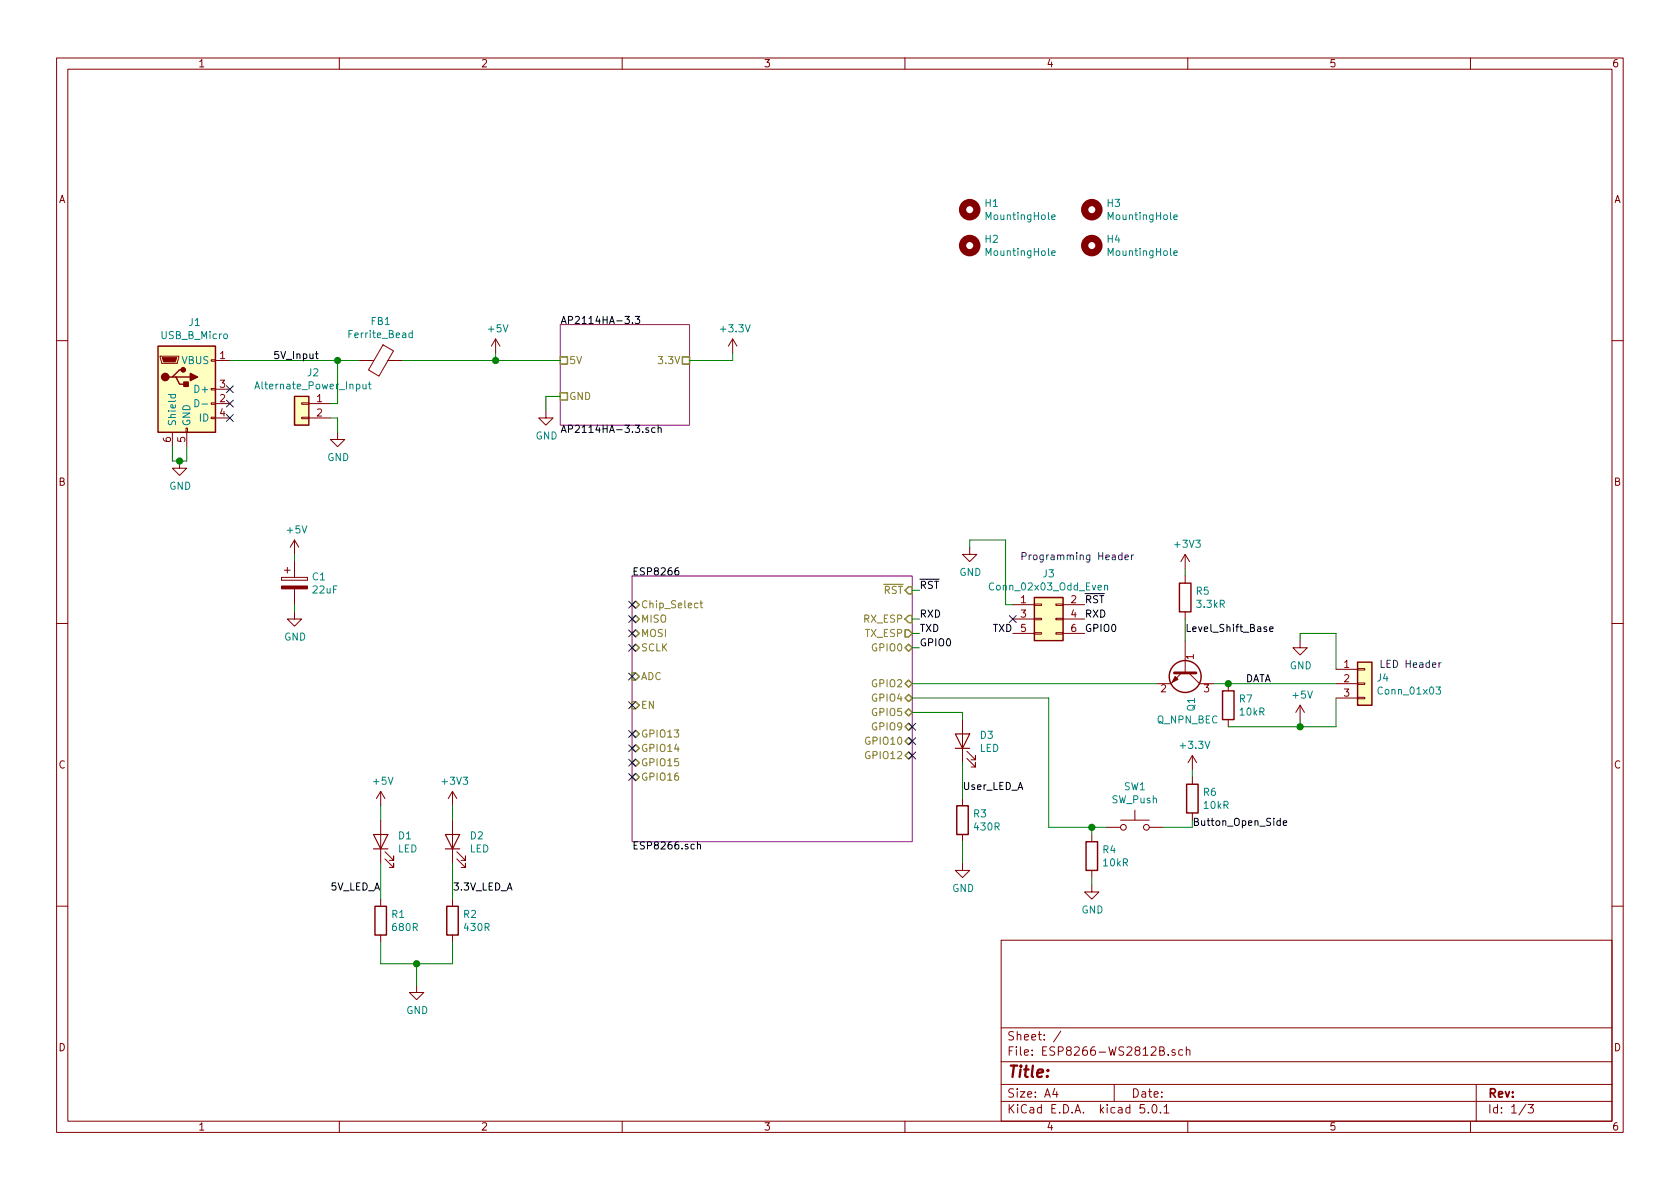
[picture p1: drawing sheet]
EESchema Schematic File Version 4
LIBS:ESP8266-WS2812B-cache
EELAYER 26 0
EELAYER END
$Descr A4 11693 8268
encoding utf-8
Sheet 1 3
Title ""
Date ""
Rev ""
Comp ""
Comment1 ""
Comment2 ""
Comment3 ""
Comment4 ""
$EndDescr
$Comp
L power:+3.3V #PWR010
U 1 1
P 5100 2450
F 0 "#PWR010" H 5100 2300 50  0001 C CNN
F 1 "+3.3V" H 5115 2623 50  0000 C CNN
F 2 "" H 5100 2450 50  0001 C CNN
F 3 "" H 5100 2450 50  0001 C CNN
	1    5100 2450
	1    0    0    -1  
$EndComp
Wire Wire Line
	5100 2450 5100 2500
$Comp
L power:+5V #PWR06
U 1 1
P 3450 2450
F 0 "#PWR06" H 3450 2300 50  0001 C CNN
F 1 "+5V" H 3465 2623 50  0000 C CNN
F 2 "" H 3450 2450 50  0001 C CNN
F 3 "" H 3450 2450 50  0001 C CNN
	1    3450 2450
	1    0    0    -1  
$EndComp
$Comp
L Connector:USB_B_Micro J1
U 1 1
P 1300 2700
F 0 "J1" H 1355 3167 50  0000 C CNN
F 1 "USB_B_Micro" H 1355 3076 50  0000 C CNN
F 2 "Connectors:USB_Micro-B" H 1450 2650 50  0001 C CNN
F 3 "~" H 1450 2650 50  0001 C CNN
	1    1300 2700
	1    0    0    -1  
$EndComp
Wire Wire Line
	3450 2450 3450 2500
$Comp
L power:GND #PWR01
U 1 1
P 1250 3200
F 0 "#PWR01" H 1250 2950 50  0001 C CNN
F 1 "GND" H 1255 3027 50  0000 C CNN
F 2 "" H 1250 3200 50  0001 C CNN
F 3 "" H 1250 3200 50  0001 C CNN
	1    1250 3200
	1    0    0    -1  
$EndComp
Wire Wire Line
	1200 3100 1200 3200
Wire Wire Line
	1200 3200 1250 3200
Wire Wire Line
	1250 3200 1300 3200
Wire Wire Line
	1300 3200 1300 3100
Connection ~ 1250 3200
NoConn ~ 1600 2700
NoConn ~ 1600 2800
NoConn ~ 1600 2900
Text Notes 7100 3900 0    50   ~ 0
Programming Header
$Comp
L Connector_Generic:Conn_01x03 J4
U 1 1
P 9500 4750
F 0 "J4" H 9580 4792 50  0000 L CNN
F 1 "Conn_01x03" H 9580 4701 50  0000 L CNN
F 2 "Connectors_Molex:Molex_KK-6410-03_03x2.54mm_Straight" H 9500 4750 50  0001 C CNN
F 3 "~" H 9500 4750 50  0001 C CNN
	1    9500 4750
	1    0    0    -1  
$EndComp
Text Notes 9600 4650 0    50   ~ 0
LED Header
$Comp
L power:GND #PWR012
U 1 1
P 6750 3800
F 0 "#PWR012" H 6750 3550 50  0001 C CNN
F 1 "GND" H 6755 3627 50  0000 C CNN
F 2 "" H 6750 3800 50  0001 C CNN
F 3 "" H 6750 3800 50  0001 C CNN
	1    6750 3800
	1    0    0    -1  
$EndComp
Wire Wire Line
	7000 3750 6750 3750
Wire Wire Line
	6750 3750 6750 3800
$Comp
L power:GND #PWR016
U 1 1
P 9050 4450
F 0 "#PWR016" H 9050 4200 50  0001 C CNN
F 1 "GND" H 9055 4277 50  0000 C CNN
F 2 "" H 9050 4450 50  0001 C CNN
F 3 "" H 9050 4450 50  0001 C CNN
	1    9050 4450
	1    0    0    -1  
$EndComp
Wire Wire Line
	9300 4650 9300 4400
Wire Wire Line
	9300 4400 9050 4400
Wire Wire Line
	9050 4400 9050 4450
$Comp
L power:+5V #PWR017
U 1 1
P 9050 5000
F 0 "#PWR017" H 9050 4850 50  0001 C CNN
F 1 "+5V" H 9065 5173 50  0000 C CNN
F 2 "" H 9050 5000 50  0001 C CNN
F 3 "" H 9050 5000 50  0001 C CNN
	1    9050 5000
	1    0    0    -1  
$EndComp
Wire Wire Line
	9050 5000 9050 5050
Wire Wire Line
	9050 5050 9300 5050
Wire Wire Line
	9300 5050 9300 4850
$Sheet
S 4400 4000 1950 1850
U 5BCCCF44
F0 "ESP8266" 50
F1 "ESP8266.sch" 50
F2 "TX_ESP" O R 6350 4400 50 
F3 "RX_ESP" I R 6350 4300 50 
F4 "GPIO2" B R 6350 4750 50 
F5 "Chip_Select" B L 4400 4200 50 
F6 "MISO" B L 4400 4300 50 
F7 "MOSI" B L 4400 4400 50 
F8 "SCLK" B L 4400 4500 50 
F9 "ADC" I L 4400 4700 50 
F10 "GPIO9" T R 6350 5050 50 
F11 "GPIO10" T R 6350 5150 50 
F12 "GPIO4" T R 6350 4850 50 
F13 "GPIO5" T R 6350 4950 50 
F14 "GPIO12" T R 6350 5250 50 
F15 "GPIO13" T L 4400 5100 50 
F16 "GPIO14" T L 4400 5200 50 
F17 "GPIO16" T L 4400 5400 50 
F18 "GPIO15" T L 4400 5300 50 
F19 "EN" I L 4400 4900 50 
F20 "~RST" I R 6350 4100 50 
F21 "GPIO0" T R 6350 4500 50 
$EndSheet
NoConn ~ 4400 4700
NoConn ~ 4400 4900
NoConn ~ 4400 5100
NoConn ~ 4400 5200
NoConn ~ 4400 5300
NoConn ~ 4400 5400
NoConn ~ 6350 5250
NoConn ~ 6350 5150
NoConn ~ 6350 5050
Text Label 8850 4750 2    50   ~ 0
DATA
$Comp
L Device:Q_NPN_BEC Q1
U 1 1
P 8250 4650
F 0 "Q1" H 8441 4696 50  0000 L CNN
F 1 "Q_NPN_BEC" V 8600 4450 50  0000 L CNN
F 2 "TO_SOT_Packages_SMD:SOT-23" H 8450 4750 50  0001 C CNN
F 3 "~" H 8250 4650 50  0001 C CNN
	1    8250 4650
	0    1    1    0   
$EndComp
$Comp
L Device:R R7
U 1 1
P 8550 4900
F 0 "R7" H 8620 4946 50  0000 L CNN
F 1 "10kR" H 8620 4855 50  0000 L CNN
F 2 "Resistors_SMD:R_0603" V 8480 4900 50  0001 C CNN
F 3 "~" H 8550 4900 50  0001 C CNN
	1    8550 4900
	1    0    0    -1  
$EndComp
Connection ~ 9050 5050
$Comp
L Device:R R5
U 1 1
P 8250 4150
F 0 "R5" H 8320 4196 50  0000 L CNN
F 1 "3.3kR" H 8320 4105 50  0000 L CNN
F 2 "Resistors_SMD:R_0603" V 8180 4150 50  0001 C CNN
F 3 "~" H 8250 4150 50  0001 C CNN
	1    8250 4150
	1    0    0    -1  
$EndComp
$Comp
L power:+3V3 #PWR014
U 1 1
P 8250 3950
F 0 "#PWR014" H 8250 3800 50  0001 C CNN
F 1 "+3V3" H 8265 4123 50  0000 C CNN
F 2 "" H 8250 3950 50  0001 C CNN
F 3 "" H 8250 3950 50  0001 C CNN
	1    8250 3950
	1    0    0    -1  
$EndComp
Wire Wire Line
	8250 4000 8250 3950
$Comp
L power:+5V #PWR05
U 1 1
P 2650 5600
F 0 "#PWR05" H 2650 5450 50  0001 C CNN
F 1 "+5V" H 2665 5773 50  0000 C CNN
F 2 "" H 2650 5600 50  0001 C CNN
F 3 "" H 2650 5600 50  0001 C CNN
	1    2650 5600
	1    0    0    -1  
$EndComp
$Comp
L power:+3V3 #PWR09
U 1 1
P 3150 5600
F 0 "#PWR09" H 3150 5450 50  0001 C CNN
F 1 "+3V3" H 3165 5773 50  0000 C CNN
F 2 "" H 3150 5600 50  0001 C CNN
F 3 "" H 3150 5600 50  0001 C CNN
	1    3150 5600
	1    0    0    -1  
$EndComp
$Comp
L Device:LED D1
U 1 1
P 2650 5850
F 0 "D1" V 2688 5733 50  0000 R CNN
F 1 "LED" V 2597 5733 50  0000 R CNN
F 2 "LEDs:LED_0805" H 2650 5850 50  0001 C CNN
F 3 "~" H 2650 5850 50  0001 C CNN
	1    2650 5850
	0    -1   -1   0   
$EndComp
$Comp
L Device:LED D2
U 1 1
P 3150 5850
F 0 "D2" V 3188 5733 50  0000 R CNN
F 1 "LED" V 3097 5733 50  0000 R CNN
F 2 "LEDs:LED_0805" H 3150 5850 50  0001 C CNN
F 3 "~" H 3150 5850 50  0001 C CNN
	1    3150 5850
	0    -1   -1   0   
$EndComp
$Comp
L Device:R R1
U 1 1
P 2650 6400
F 0 "R1" H 2720 6446 50  0000 L CNN
F 1 "680R" H 2720 6355 50  0000 L CNN
F 2 "Resistors_SMD:R_0805" V 2580 6400 50  0001 C CNN
F 3 "~" H 2650 6400 50  0001 C CNN
	1    2650 6400
	1    0    0    -1  
$EndComp
$Comp
L Device:R R2
U 1 1
P 3150 6400
F 0 "R2" H 3220 6446 50  0000 L CNN
F 1 "430R" H 3220 6355 50  0000 L CNN
F 2 "Resistors_SMD:R_0805" V 3080 6400 50  0001 C CNN
F 3 "~" H 3150 6400 50  0001 C CNN
	1    3150 6400
	1    0    0    -1  
$EndComp
Wire Wire Line
	2650 5600 2650 5700
Wire Wire Line
	3150 5600 3150 5700
Wire Wire Line
	2650 6000 2650 6250
Wire Wire Line
	3150 6000 3150 6250
$Comp
L power:GND #PWR07
U 1 1
P 2900 6850
F 0 "#PWR07" H 2900 6600 50  0001 C CNN
F 1 "GND" H 2905 6677 50  0000 C CNN
F 2 "" H 2900 6850 50  0001 C CNN
F 3 "" H 2900 6850 50  0001 C CNN
	1    2900 6850
	1    0    0    -1  
$EndComp
Wire Wire Line
	2650 6550 2650 6700
Wire Wire Line
	2650 6700 2900 6700
Wire Wire Line
	3150 6700 3150 6550
Connection ~ 2900 6700
Wire Wire Line
	2900 6700 3150 6700
Wire Wire Line
	2900 6700 2900 6850
Text Label 3150 6200 0    50   ~ 0
3.3V_LED_A
Text Label 2650 6200 2    50   ~ 0
5V_LED_A
$Comp
L Device:LED D3
U 1 1
P 6700 5150
F 0 "D3" V 6738 5033 50  0000 R CNN
F 1 "LED" V 6647 5033 50  0000 R CNN
F 2 "LEDs:LED_0805" H 6700 5150 50  0001 C CNN
F 3 "~" H 6700 5150 50  0001 C CNN
	1    6700 5150
	0    -1   -1   0   
$EndComp
$Comp
L Device:R R3
U 1 1
P 6700 5700
F 0 "R3" H 6770 5746 50  0000 L CNN
F 1 "430R" H 6770 5655 50  0000 L CNN
F 2 "Resistors_SMD:R_0805" V 6630 5700 50  0001 C CNN
F 3 "~" H 6700 5700 50  0001 C CNN
	1    6700 5700
	1    0    0    -1  
$EndComp
Wire Wire Line
	6700 5300 6700 5550
Wire Wire Line
	6700 6000 6700 5850
Text Label 6700 5500 0    50   ~ 0
User_LED_A
Wire Wire Line
	6350 4950 6700 4950
Wire Wire Line
	6700 4950 6700 5000
$Comp
L power:GND #PWR011
U 1 1
P 6700 6000
F 0 "#PWR011" H 6700 5750 50  0001 C CNN
F 1 "GND" H 6705 5827 50  0000 C CNN
F 2 "" H 6700 6000 50  0001 C CNN
F 3 "" H 6700 6000 50  0001 C CNN
	1    6700 6000
	1    0    0    -1  
$EndComp
$Comp
L power:+5V #PWR02
U 1 1
P 2050 3850
F 0 "#PWR02" H 2050 3700 50  0001 C CNN
F 1 "+5V" H 2065 4023 50  0000 C CNN
F 2 "" H 2050 3850 50  0001 C CNN
F 3 "" H 2050 3850 50  0001 C CNN
	1    2050 3850
	1    0    0    -1  
$EndComp
Wire Wire Line
	2050 3850 2050 3900
$Comp
L power:GND #PWR03
U 1 1
P 2050 4250
F 0 "#PWR03" H 2050 4000 50  0001 C CNN
F 1 "GND" H 2055 4077 50  0000 C CNN
F 2 "" H 2050 4250 50  0001 C CNN
F 3 "" H 2050 4250 50  0001 C CNN
	1    2050 4250
	1    0    0    -1  
$EndComp
Wire Wire Line
	2050 4250 2050 4200
NoConn ~ 4400 4500
NoConn ~ 4400 4400
NoConn ~ 4400 4300
NoConn ~ 4400 4200
$Sheet
S 3900 2250 900  700 
U 5BD89DA4
F0 "AP2114HA-3.3" 50
F1 "AP2114HA-3.3.sch" 50
F2 "5V" U L 3900 2500 50 
F3 "3.3V" U R 4800 2500 50 
F4 "GND" U L 3900 2750 50 
$EndSheet
Wire Wire Line
	4800 2500 5100 2500
Wire Wire Line
	3900 2750 3800 2750
Wire Wire Line
	3800 2750 3800 2850
$Comp
L power:GND #PWR08
U 1 1
P 3800 2850
F 0 "#PWR08" H 3800 2600 50  0001 C CNN
F 1 "GND" H 3805 2677 50  0000 C CNN
F 2 "" H 3800 2850 50  0001 C CNN
F 3 "" H 3800 2850 50  0001 C CNN
	1    3800 2850
	1    0    0    -1  
$EndComp
$Comp
L Connector_Generic:Conn_01x02 J2
U 1 1
P 2100 2800
F 0 "J2" H 2020 3017 50  0000 C CNN
F 1 "Alternate_Power_Input" H 2020 2926 50  0000 C CNN
F 2 "Connectors_Molex:Molex_KK-6410-02_02x2.54mm_Straight" H 2100 2800 50  0001 C CNN
F 3 "~" H 2100 2800 50  0001 C CNN
	1    2100 2800
	-1   0    0    -1  
$EndComp
Wire Wire Line
	1600 2500 2350 2500
Connection ~ 3450 2500
Wire Wire Line
	3450 2500 3900 2500
Wire Wire Line
	2350 2800 2350 2500
$Comp
L power:GND #PWR04
U 1 1
P 2350 3000
F 0 "#PWR04" H 2350 2750 50  0001 C CNN
F 1 "GND" H 2355 2827 50  0000 C CNN
F 2 "" H 2350 3000 50  0001 C CNN
F 3 "" H 2350 3000 50  0001 C CNN
	1    2350 3000
	1    0    0    -1  
$EndComp
Wire Wire Line
	2300 2800 2350 2800
Wire Wire Line
	2350 2900 2350 3000
Wire Wire Line
	2300 2900 2350 2900
Wire Wire Line
	8450 4750 8550 4750
Wire Wire Line
	8250 4300 8250 4450
Wire Wire Line
	6350 4750 8050 4750
Text Label 8250 4400 0    50   ~ 0
Level_Shift_Base
Wire Wire Line
	8550 4750 9300 4750
Connection ~ 8550 4750
Wire Wire Line
	8550 5050 9050 5050
$Comp
L Device:CP C1
U 1 1
P 2050 4050
F 0 "C1" H 2168 4096 50  0000 L CNN
F 1 "22uF" H 2168 4005 50  0000 L CNN
F 2 "Capacitors_THT:CP_Radial_D5.0mm_P2.00mm" H 2088 3900 50  0001 C CNN
F 3 "~" H 2050 4050 50  0001 C CNN
	1    2050 4050
	1    0    0    -1  
$EndComp
$Comp
L Switch:SW_Push SW1
U 1 1
P 7900 5750
F 0 "SW1" H 7900 6035 50  0000 C CNN
F 1 "SW_Push" H 7900 5944 50  0000 C CNN
F 2 "Buttons_Switches_THT:SW_PUSH-12mm" H 7900 5950 50  0001 C CNN
F 3 "" H 7900 5950 50  0001 C CNN
	1    7900 5750
	1    0    0    -1  
$EndComp
Wire Wire Line
	7700 5750 7600 5750
Wire Wire Line
	7300 4850 6350 4850
$Comp
L Device:R R4
U 1 1
P 7600 5950
F 0 "R4" H 7670 5996 50  0000 L CNN
F 1 "10kR" H 7670 5905 50  0000 L CNN
F 2 "Resistors_SMD:R_0603" V 7530 5950 50  0001 C CNN
F 3 "~" H 7600 5950 50  0001 C CNN
	1    7600 5950
	1    0    0    -1  
$EndComp
Wire Wire Line
	7600 5750 7600 5800
Connection ~ 7600 5750
Wire Wire Line
	7600 5750 7300 5750
$Comp
L power:GND #PWR013
U 1 1
P 7600 6150
F 0 "#PWR013" H 7600 5900 50  0001 C CNN
F 1 "GND" H 7605 5977 50  0000 C CNN
F 2 "" H 7600 6150 50  0001 C CNN
F 3 "" H 7600 6150 50  0001 C CNN
	1    7600 6150
	1    0    0    -1  
$EndComp
Wire Wire Line
	7600 6150 7600 6100
$Comp
L Device:R R6
U 1 1
P 8300 5550
F 0 "R6" H 8370 5596 50  0000 L CNN
F 1 "10kR" H 8370 5505 50  0000 L CNN
F 2 "Resistors_SMD:R_0603" V 8230 5550 50  0001 C CNN
F 3 "~" H 8300 5550 50  0001 C CNN
	1    8300 5550
	1    0    0    -1  
$EndComp
$Comp
L ESP8266-WS2812B-cache:+3.3V #PWR015
U 1 1
P 8300 5350
F 0 "#PWR015" H 8300 5200 50  0001 C CNN
F 1 "+3.3V" H 8315 5523 50  0000 C CNN
F 2 "" H 8300 5350 50  0001 C CNN
F 3 "" H 8300 5350 50  0001 C CNN
	1    8300 5350
	1    0    0    -1  
$EndComp
Wire Wire Line
	8300 5350 8300 5400
Wire Wire Line
	8100 5750 8300 5750
Wire Wire Line
	8300 5750 8300 5700
Text Label 8300 5750 0    50   ~ 0
Button_Open_Side
Wire Wire Line
	7300 4850 7300 5750
$Comp
L Device:Ferrite_Bead FB1
U 1 1
P 2650 2500
F 0 "FB1" V 2376 2500 50  0000 C CNN
F 1 "Ferrite_Bead" V 2467 2500 50  0000 C CNN
F 2 "Inductors_SMD:L_0805" V 2580 2500 50  0001 C CNN
F 3 "~" H 2650 2500 50  0001 C CNN
	1    2650 2500
	0    1    1    0   
$EndComp
Wire Wire Line
	2350 2500 2500 2500
Connection ~ 2350 2500
Wire Wire Line
	2800 2500 3450 2500
Text Label 1900 2500 0    50   ~ 0
5V_Input
$Comp
L Connector_Generic:Conn_02x03_Odd_Even J3
U 1 1
P 7250 4300
F 0 "J3" H 7300 4617 50  0000 C CNN
F 1 "Conn_02x03_Odd_Even" H 7300 4526 50  0000 C CNN
F 2 "Pin_Headers:Pin_Header_Straight_2x03_Pitch2.54mm" H 7250 4300 50  0001 C CNN
F 3 "~" H 7250 4300 50  0001 C CNN
	1    7250 4300
	1    0    0    -1  
$EndComp
Text Label 6400 4100 0    50   ~ 0
~RST
Wire Wire Line
	6350 4100 6400 4100
Text Label 6400 4300 0    50   ~ 0
RXD
Wire Wire Line
	6400 4300 6350 4300
Text Label 6400 4400 0    50   ~ 0
TXD
Wire Wire Line
	6400 4400 6350 4400
Text Label 6400 4500 0    50   ~ 0
GPIO0
Wire Wire Line
	6400 4500 6350 4500
Wire Wire Line
	7000 4200 7050 4200
Wire Wire Line
	7000 3750 7000 4200
NoConn ~ 7050 4300
Text Label 7550 4200 0    50   ~ 0
~RST
Text Label 7550 4300 0    50   ~ 0
RXD
Text Label 7050 4400 2    50   ~ 0
TXD
Text Label 7550 4400 0    50   ~ 0
GPIO0
$Comp
L Mechanical:MountingHole H1
U 1 1
P 6750 1450
F 0 "H1" H 6850 1496 50  0000 L CNN
F 1 "MountingHole" H 6850 1405 50  0000 L CNN
F 2 "Mounting_Holes:MountingHole_2.5mm" H 6750 1450 50  0001 C CNN
F 3 "~" H 6750 1450 50  0001 C CNN
	1    6750 1450
	1    0    0    -1  
$EndComp
$Comp
L Mechanical:MountingHole H3
U 1 1
P 7600 1450
F 0 "H3" H 7700 1496 50  0000 L CNN
F 1 "MountingHole" H 7700 1405 50  0000 L CNN
F 2 "Mounting_Holes:MountingHole_2.5mm" H 7600 1450 50  0001 C CNN
F 3 "~" H 7600 1450 50  0001 C CNN
	1    7600 1450
	1    0    0    -1  
$EndComp
$Comp
L Mechanical:MountingHole H2
U 1 1
P 6750 1700
F 0 "H2" H 6850 1746 50  0000 L CNN
F 1 "MountingHole" H 6850 1655 50  0000 L CNN
F 2 "Mounting_Holes:MountingHole_2.5mm" H 6750 1700 50  0001 C CNN
F 3 "~" H 6750 1700 50  0001 C CNN
	1    6750 1700
	1    0    0    -1  
$EndComp
$Comp
L Mechanical:MountingHole H4
U 1 1
P 7600 1700
F 0 "H4" H 7700 1746 50  0000 L CNN
F 1 "MountingHole" H 7700 1655 50  0000 L CNN
F 2 "Mounting_Holes:MountingHole_2.5mm" H 7600 1700 50  0001 C CNN
F 3 "~" H 7600 1700 50  0001 C CNN
	1    7600 1700
	1    0    0    -1  
$EndComp
$EndSCHEMATC
